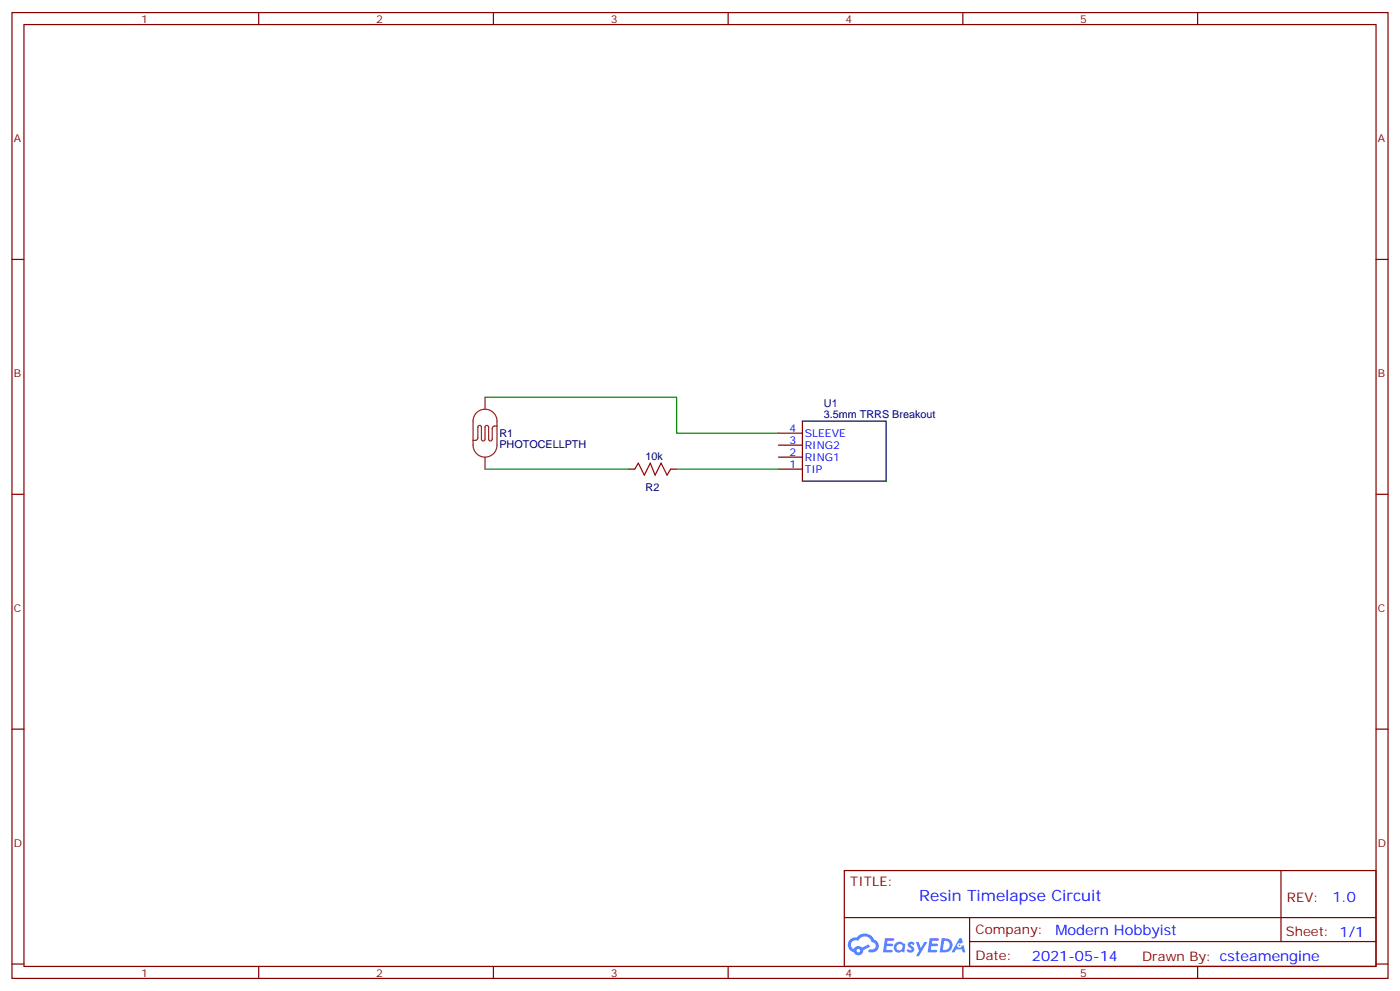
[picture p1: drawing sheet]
<svg xmlns="http://www.w3.org/2000/svg" width="412mm" height="292mm" viewBox="0 0 412 292" stroke-linecap="round" stroke-linejoin="round" font-family="sans-serif">
<g fill="none" stroke="#870000" stroke-width=".35">
<path d="M3.5 3.7h405.4v284.3h-405.4zM7.1 7.2h398.2v277.3h-398.2zM76.2 3.7v3.5M145.3 3.7v3.5M214.5 3.7v3.5M283.6 3.7v3.5M352.8 3.7v3.5M3.5 76.4h3.6M405.3 76.4h3.6M3.5 145.5h3.6M405.3 145.5h3.6M3.5 214.7h3.6"/>
<path d="M405.3 214.7h3.6M248.7 256.3h156.6v28.2h-156.6zM377.3 256.3v20.9M248.7 270.1h156.5M285.6 277.2h119.6M285.6 270.1v14.2M3.5 283.8h3.6M76.2 284.5v3.5M145.3 284.5v3.5M214.5 284.5v3.5M283.6 284.5v3.5M352.8 284.5v3.5"/>
<path d="M405.3 283.8h3.6"/>
</g>
<g fill="#5487ff">
<path d="M267.7 277.5a1.22 1.22 0 0 1 1.7 .2l-.4 .6a.47 .47 0 0 0-.3-.4 .47 .47 0 0 0-.5 .2l.1 .2a1.14 1.14 0 0 1 .8 1.8 1.14 1.14 0 0 1-1.9 0l-.2-.2 .5-.6 .7 .5a.29 .29 0 0 0 .3-.3 .29 .29 0 0 0-.2-.3 1.04 1.04 0 0 1-.6-1.7z"/>
<path d="M260.7 276.2h2.4l.3 .2-.2 .5-1.8 .1-.1 .8h1.5l.3 .4-.3 .4h-1.6l-.2 1.1h1.7l.2 .3-.2 .3-2.6 .1z"/>
<path d="M273.8 276.2h2.4l.3 .2-.1 .5-1.8 .1-.2 .8h1.6l.3 .4-.4 .4-1.6-.1-.1 1.1 1.7 .1 .2 .3-.2 .3-2.6 .1z"/>
<path d="M282.6 276.2h.7l.3 1.3-.6 .3a.69 .69 0 0 0-1 .3 .69 .69 0 0 0 .4 .9 .69 .69 0 0 0 .9-.6l.5-.2 .6 2.2h-.8l-.2-.9h-1.8l-.5 .9h-.8z"/>
<path d="M269.8 277.3h.8l.6 1.8 1.1-1.8h.9l-2.6 4.2h-.8l.9-1.5z"/>
<path d="M277.4 276.2l-.6 4.2h1.3a2.11 2.11 0 0 0 2.5-2.1 2.11 2.11 0 0 0-2.5-2.1zM278.1 277a1.39 1.39 0 0 1 1.7 1.4 1.39 1.39 0 0 1-1.8 1.2h-.3z"/>
<path d="M263.7 277.8a1.54 1.54 0 0 0-.1 2.2 1.54 1.54 0 0 0 2.2 .1l.6 .3 .3-2.3-.2-.3h-.4a1.49 1.49 0 0 0-2.4 0zM264 278.8a.94 .94 0 0 1 1.8 0 .94 .94 0 0 1-1.8 0z"/>
<path d="M250.4 276.6a2.18 2.18 0 0 0 1.1 3.7 1.44 1.44 0 0 0 1.6 .9 1.44 1.44 0 0 0 1.2-1.4l2-1.1-.5-.7-1.9 1a1.47 1.47 0 0 0-2.4 .4 1.39 1.39 0 0 1-.7-1.9 1.39 1.39 0 0 1 2-.5 2.12 2.12 0 0 1 2.2-1.3 2.12 2.12 0 0 1 1.9 1.7 1.14 1.14 0 0 1 1.1 1.4 1.14 1.14 0 0 1-1.7 .7 .43 .43 0 0 0-.5 .4 .43 .43 0 0 0 .4 .5 1.98 1.98 0 0 0 2.5-1.2 1.98 1.98 0 0 0-1.2-2.6 3.1 3.1 0 0 0-5.3-.6l-.9 .1zM252.3 279.9a.55 .55 0 0 1 1.1 0 .55 .55 0 0 1-1.1 0z"/>
<circle cx="282.6" cy="278.3" r=".26"/>
</g>
<path d="M142.9 116.9v3.6M140.4 121.5a3.5 3.5 0 0 1 3.8-.8 3.5 3.5 0 0 1 2.2 3.3v7.1a3.5 3.5 0 0 1-3.5 3.5 3.5 3.5 0 0 1-3.6-3.5v-7.1a3.5 3.5 0 0 1 1.1-2.5zM142.9 134.6v3.5M146.4 125.4l-1 .1-.4 .3v3.5a.53 .53 0 0 1-.5 .5 .53 .53 0 0 1-.6-.5v-3.5a.53 .53 0 0 0-.5-.6 .53 .53 0 0 0-.5 .6v3.5a.53 .53 0 0 1-.6 .5 .53 .53 0 0 1-.5-.5v-3.5a.53 .53 0 0 0-.5-.6 .53 .53 0 0 0-.5 .6l-.1 3.4-.4 .4h-1" fill="none" stroke="#8c2424" stroke-width=".35"/>
<path d="M185.2 138.1h1.8M197.6 138.1h1.7M229.3 138.1h7.1M229.3 134.6h7.1M229.3 131.1h7.1M229.3 127.5h7.1" fill="none" stroke="#870000" stroke-width=".35"/>
<path d="M236.4 124h24.7v17.6h-24.7z" fill="none" stroke="#000" stroke-width=".35"/>
<path d="M187 138.1l1-1.8 1.8 3.6 1.8-3.6 1.4 3.6 1.7-3.6 1.8 3.6 1.1-1.8" fill="none" stroke="#a10000" stroke-width=".35"/>
<path d="M142.9 116.9h56.4v10.6h30M142.9 138.1h42.3M199.3 138.1h30" fill="none" stroke="#008700" stroke-width=".35"/>
<text font-size="4.6" fill="#00f" x="270.8" y="265.3">Resin Timelapse Circuit</text>
<g font-size="4.2" fill="#00f">
<text x="392.5" y="265.6">1.0</text>
<text x="310.9" y="275.1">Modern Hobbyist</text>
<text x="304" y="282.9">2021-05-14</text>
</g>
<g font-size="3.9" fill="#800">
<text x="250.5" y="260.9">TITLE:</text>
<text x="379.1" y="265.6">REV:</text>
<text x="287.4" y="275.1">Company:</text>
<text x="378.7" y="275.7">Sheet: 1/1</text>
<text x="287.4" y="282.8">Date:</text>
<text x="336.4" y="282.8">Drawn By: csteamengine</text>
</g>
<g font-size="3.2" fill="#800">
<text x="41.6" y="6.7">1</text>
<text x="110.8" y="6.7">2</text>
<text x="179.9" y="6.7">3</text>
<text x="249.1" y="6.7">4</text>
<text x="318.2" y="6.7">5</text>
<text x="4.1" y="41.8">A</text>
<text x="405.9" y="41.8">A</text>
<text x="4.1" y="110.9">B</text>
<text x="405.9" y="110.9">B</text>
<text x="4.1" y="180.1">C</text>
<text x="405.9" y="180.1">C</text>
<text x="4.1" y="249.2">D</text>
<text x="405.9" y="249.2">D</text>
<text x="41.6" y="287.5">1</text>
<text x="110.8" y="287.5">2</text>
<text x="179.9" y="287.5">3</text>
<text x="249.1" y="287.5">4</text>
<text x="318.2" y="287.5">5</text>
</g>
<g font-size="3.2" fill="#000080">
<text x="242.7" y="119.7">U1</text>
<text x="242.7" y="122.9">3.5mm TRRS Breakout</text>
<text x="147.1" y="132">PHOTOCELLPTH</text>
<text x="147.1" y="128.7">R1</text>
<text x="190.2" y="135.3">10k</text>
<text x="190.2" y="144.6">R2</text>
</g>
<g font-size="3.2" fill="#00f">
<text x="232.6" y="130.7">3</text>
<text x="232.6" y="127.2">4</text>
<text x="237.1" y="128.6">SLEEVE</text>
<text x="232.6" y="137.8">1</text>
<text x="232.6" y="134.2">2</text>
<text x="237.1" y="135.6">RING1</text>
<text x="237.1" y="132.1">RING2</text>
<text x="237.1" y="139.2">TIP</text>
</g>
</svg>
